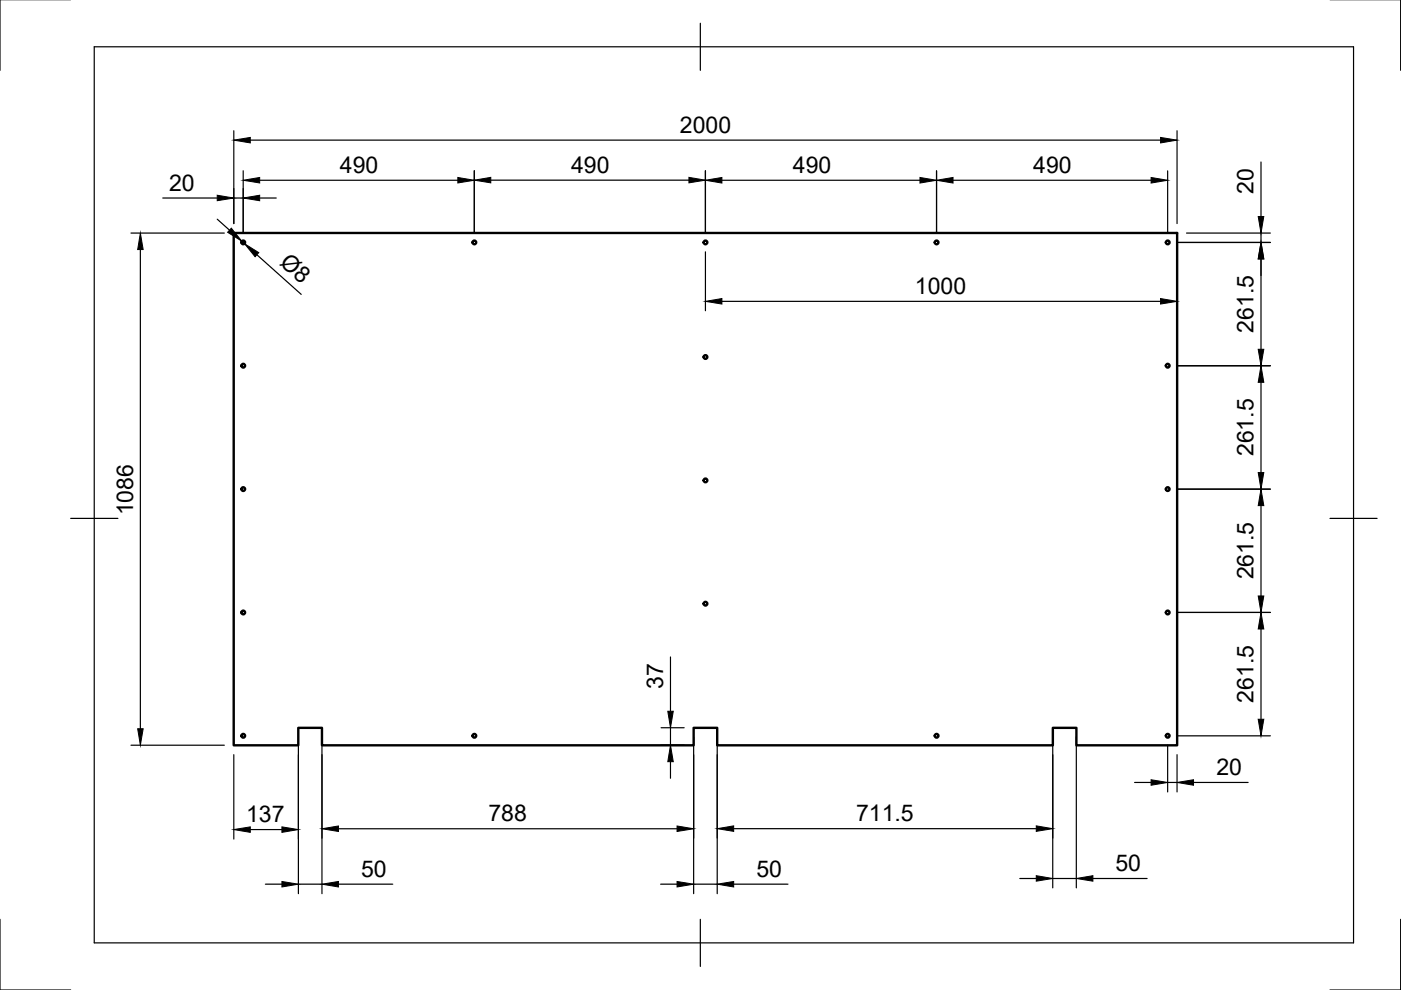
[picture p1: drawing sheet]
<svg xmlns="http://www.w3.org/2000/svg" width="297mm" height="210mm" viewBox="0 0 297 210" stroke-linecap="round" stroke-linejoin="round" font-family="sans-serif">
<!-- layer: Visible -->
<g fill="none" stroke="#000" stroke-width=".51">
<path d="M49.6 49.4h200v108.6h-21.4v-3.7h-5v3.7h-71.1v-3.7h-5v3.7h-78.8v-3.7h-5.1v3.7h-13.6z"/>
<circle cx="51.6" cy="51.4" r=".39"/>
<circle cx="100.6" cy="51.4" r=".39"/>
<circle cx="149.6" cy="51.4" r=".39"/>
<circle cx="198.6" cy="51.4" r=".39"/>
<circle cx="247.6" cy="51.4" r=".39"/>
<circle cx="51.6" cy="77.5" r=".39"/>
<circle cx="149.6" cy="75.7" r=".39"/>
<circle cx="247.6" cy="77.5" r=".39"/>
<circle cx="51.6" cy="103.7" r=".39"/>
<circle cx="149.6" cy="101.9" r=".39"/>
<circle cx="247.6" cy="103.7" r=".39"/>
<circle cx="51.6" cy="129.9" r=".39"/>
<circle cx="149.6" cy="128" r=".39"/>
<circle cx="247.6" cy="129.9" r=".39"/>
<circle cx="51.6" cy="156" r=".39"/>
<circle cx="100.6" cy="156" r=".39"/>
<circle cx="198.6" cy="156" r=".39"/>
<circle cx="247.6" cy="156" r=".39"/>
</g>
<!-- layer: Border -->
<path d="M0 -.1v15M297 -.1v15M20 9.9h267v190h-267zM148.5 4.9v10M15 109.9h10M282 109.9h10M0 194.9v15h15M148.5 194.9v10M297 194.9v15h-15" fill="none" stroke="#000" stroke-width=".25"/>
<!-- layer: Dimensions -->
<g fill="none" stroke="#000" stroke-width=".25">
<path d="M49.6 27.7v19.7M51.6 36.2v13.2M53.1 29.7h193M55.1 38.2h42M100.6 36.2v13.2M104.1 38.2h42M149.6 36.2v13.2M153.1 38.2h42M198.6 36.2v13.2M202.1 38.2h42M247.6 36.2v13.2M249.6 27.7v19.7"/>
<path d="M267.4 34.3v11.6M27.8 49.4h19.8M29.8 52.9v101.6M34.5 42h11.6M46.1 46.5l2.6 2.3M49.6 42h2M51.3 51.1l.6 .6M54.5 54l9.4 8.4M55.1 42h3.5M149.6 53.4v12.5M249.6 51.4h19.7M251.6 49.4h17.7"/>
<path d="M267.4 49.4v2M267.4 54.9v19.2M153.1 63.9h93M249.6 77.5h19.7M267.4 81.1v19.1M249.6 103.7h19.7M267.4 107.2v19.2M142.2 139.3v11.5M249.6 129.9h19.7M267.4 133.4v19.1M27.8 158h19.8M63.3 156.3v33.2"/>
<path d="M68.3 156.3v33.2M140.2 158h4.9M140.2 154.3h4.9M142.2 154.3v3.7M147.1 156.3v33.2M152.1 156.3v33.2M223.2 156.3v31.9M228.2 156.3v31.9M247.6 158v9.9M249.6 156h19.7M49.6 160v17.9M53.1 175.9h6.7"/>
<path d="M71.8 175.7h71.8M142.2 161.5v3.5M155.6 175.7h64.1M240.6 165.9h3.5M247.6 165.9h2M249.6 160v7.9M253 165.9h11.6M56.3 187.5h3.5M63.3 187.5h5M71.8 187.5h11.5M140.1 187.5h3.5M147.1 187.5h5"/>
<path d="M155.6 187.5h11.5M216.2 186.3h3.5M223.2 186.3h5M231.7 186.3h11.5"/>
</g>
<g fill="#000" stroke="#000" stroke-width=".21">
<path d="M49.6 29.7l3.5-.6v1.2zM51.6 38.2l3.5-.6v1.2zM97.1 37.6l3.5 .6-3.5 .6zM100.6 38.2l3.5-.6v1.2zM146.1 37.6l3.5 .6-3.5 .6zM149.6 38.2l3.5-.6v1.2zM195.1 37.6l3.5 .6-3.5 .6zM198.6 38.2l3.5-.6v1.2zM244.1 37.6l3.5 .6-3.5 .6zM246.1 29.1l3.5 .6-3.5 .6zM29.8 49.4l.6 3.5h-1.2zM46.1 41.4l3.5 .6-3.5 .6z"/>
<path d="M49 48.4l2.3 2.7-3-1.9zM51.9 51.7l3 1.9-.8 .8zM51.6 42l3.5-.6v1.2zM267.4 51.4l.5 3.5h-1.1zM266.8 45.9h1.1l-.5 3.5zM149.6 63.9l3.5-.6v1.2zM246.1 63.3l3.5 .6-3.5 .6zM266.8 74.1h1.1l-.5 3.4zM267.4 77.5l.5 3.6h-1.1zM266.8 100.2h1.1l-.5 3.5zM267.4 103.7l.5 3.5h-1.1zM266.8 126.4h1.1l-.5 3.5z"/>
<path d="M267.4 129.9l.5 3.5h-1.1zM29.2 154.5h1.2l-.6 3.5zM141.6 150.8h1.1l-.5 3.5zM266.8 152.5h1.1l-.5 3.5zM49.6 175.9l3.5-.6v1.2zM59.8 175.3l3.5 .6-3.5 .6zM68.3 175.7l3.5-.6v1.2zM142.2 158l.5 3.5h-1.1zM143.6 175.1l3.5 .6-3.5 .6zM152.1 175.7l3.5-.6v1.2zM219.7 175.1l3.5 .6-3.5 .6zM244.1 165.3l3.5 .6-3.5 .6z"/>
<path d="M249.6 165.9l3.4-.6v1.2zM59.8 186.9l3.5 .6-3.5 .6zM68.3 187.5l3.5-.6v1.2zM143.6 186.9l3.5 .6-3.5 .6zM152.1 187.5l3.5-.6v1.2zM219.7 185.7l3.5 .6-3.5 .5zM228.2 186.3l3.5-.6v1.1z"/>
</g>
<g font-size="4.9">
<text x="144.2" y="28.2">2000</text>
<text x="35.9" y="40.4">20</text>
<text x="72.1" y="36.7">490</text>
<text x="121.1" y="36.6">490</text>
<text x="168.1" y="36.7">490</text>
<text x="219.1" y="36.7">490</text>
<text x="265.8" y="41.1" transform="rotate(-90 265.8 41.1)">20</text>
<text x="59.1" y="56" transform="rotate(42 59.1 56)">Ø8</text>
<text x="194" y="62.3">1000</text>
<text x="265.8" y="70.6" transform="rotate(-90 265.8 70.6)">261.5</text>
<text x="265.8" y="96.7" transform="rotate(-90 265.8 96.7)">261.5</text>
<text x="28.2" y="109.3" transform="rotate(-90 28.2 109.3)">1086</text>
<text x="265.8" y="122.9" transform="rotate(-90 265.8 122.9)">261.5</text>
<text x="140.6" y="146" transform="rotate(-90 140.6 146)">37</text>
<text x="265.8" y="149" transform="rotate(-90 265.8 149)">261.5</text>
<text x="257.9" y="164.4">20</text>
<text x="52.2" y="174.3">137</text>
<text x="103.6" y="174.2">788</text>
<text x="181.5" y="174.1">711.5</text>
<text x="76.6" y="185.9">50</text>
<text x="160.4" y="185.9">50</text>
<text x="236.5" y="184.7">50</text>
</g>
</svg>
